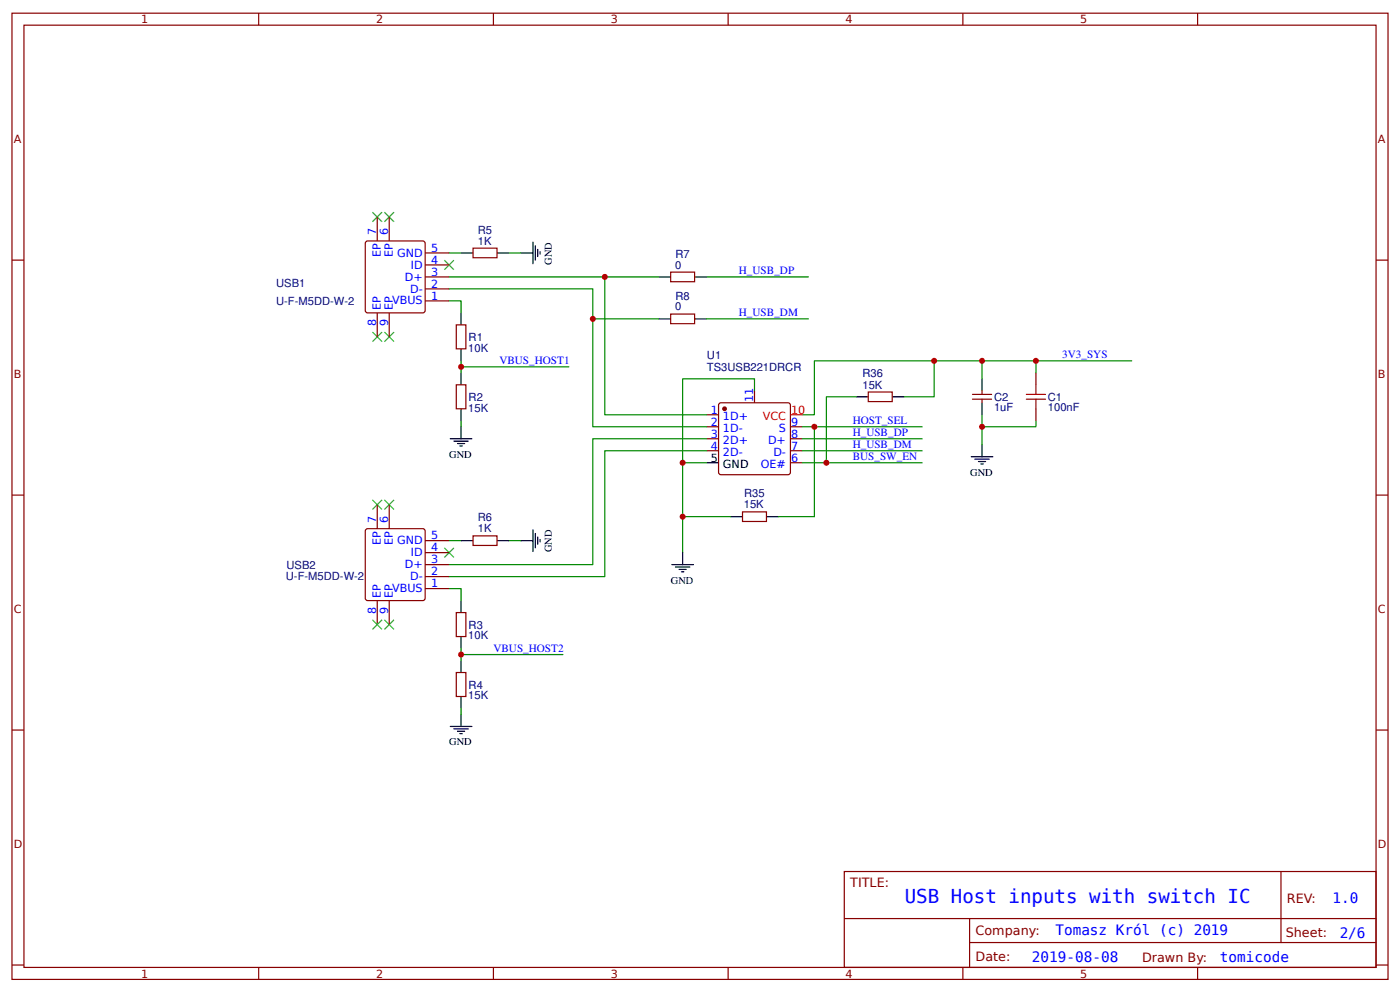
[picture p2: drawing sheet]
<svg xmlns="http://www.w3.org/2000/svg" width="309mm" height="219mm" viewBox="0 0 309 219" stroke-linecap="round" stroke-linejoin="round" font-family="sans-serif">
<g fill="none" stroke="#800" stroke-width=".26">
<path d="M2.6 2.9h304.1v213.3h-304.1zM5.3 5.6h298.7v207.9h-298.7zM57.1 2.9v2.7M109 2.9v2.7M160.9 2.9v2.7M212.7 2.9v2.7M264.6 2.9v2.7M2.6 57.4h2.7M80.8 53.4l.4-.2h12.2l.5 .2v15.1l-.2 .5-12.5 .1-.4-.3zM83.3 47.9v5.3M86 47.9v5.3M93.9 58.5h5.3"/>
<path d="M93.9 55.8h5.3M104.5 54.8h5.3v2.1h-5.3zM304 57.4h2.7M83.3 69.1v5.2M86 69.1v5.2M93.9 66.4h5.3M93.9 63.8h5.3M93.9 61.1h5.3M100.8 71.7h2.1v5.3h-2.1zM148.2 69.3h5.3v2.1h-5.3zM148.2 60.1h5.3v2.1h-5.3zM100.8 84.9h2.1v5.3h-2.1z"/>
<path d="M156.1 91.5h2.6M156.1 94.2h2.6M156.1 96.8h2.6M156.1 99.5h2.6M159 89l15.1-.1 .5 .3v15l-.2 .5-15.1 .1-.5-.3-.1-15.1zM166.7 86.3v2.6M174.6 94.2h2.7M174.6 96.8h2.7M174.6 99.5h2.7M191.8 86.5h5.3v2.1h-5.3zM214.8 87h4.3M214.8 88.1h4.3"/>
<path d="M217 86.3v.7M217 88.1v.8M228.9 82.3v2.6M228.9 90.2v2.7M2.6 109.3h2.7M81 116.8l12.4-.1 .5 .2v15.1l-.2 .5-12.5 .1-.4-.3-.1-15.1zM83.3 111.4v5.3M86 111.4v5.3M93.9 119.3h5.3M104.5 118.3h5.3v2.1h-5.3zM164 113h5.3v2.1h-5.3zM174.6 102.1h2.7"/>
<path d="M304 109.3h2.7M83.3 132.6v5.2M86 132.6v5.2M93.9 129.9h5.3M93.9 127.3h5.3M93.9 124.6h5.3M93.9 122h5.3M100.8 135.2h2.1v5.3h-2.1zM100.8 148.4h2.1v5.3h-2.1zM2.6 161.1h2.7M304 161.1h2.7M186.5 192.4h117.5v21.1h-117.5z"/>
<path d="M283 192.4v15.6M2.6 213h2.7M57.1 213.5v2.7M109 213.5v2.7M160.9 213.5v2.7M186.6 202.7h117.3M212.7 213.5v2.7M214.2 208h89.7M214.2 202.7v10.6M264.6 213.5v2.7M304 213h2.7"/>
</g>
<g fill="none" stroke="#080" stroke-width=".26">
<path d="M99.2 55.8h2.7M112.4 55.8h2.7M99.2 66.4h2.7v2.7M99.2 61.1h34.4v30.4h22.5M99.2 63.8h31.8v30.4h25.1M101.9 79.6v2.7M131 70.4h14.5M133.6 61.1h11.9M156.1 61.1h22.5M156.1 70.4h22.5M206.4 79.6v8h-6.6M217 79.6v4"/>
<path d="M228.9 79.6h21.1M101.9 81h23.8M101.9 92.9v1.3M156.1 99.5h-22.5v27.8h-34.4M156.1 96.8h-25.1v27.8h-31.8M166.7 86.3v-2.7h-15.9v18.5M177.3 99.5h26.4M177.3 96.8h26.4M177.3 94.2h26.4M179.9 94.2v19.8h-7.9M189.2 87.6h-6.6v14.5M217 91.5v6.7"/>
<path d="M228.9 92.9v1.3h-11.9M228.9 82.3v-2.7h-49v11.9h-2.6M99.2 119.3h2.7M112.4 119.3h2.7M150.8 114h10.6M156.1 102.1h-5.3v19.9M177.3 102.1h26.4M99.2 129.9h2.7v2.7M101.9 143.1v2.7M101.9 156.4v1.3M101.9 144.5h22.5"/>
</g>
<g fill="none" stroke="#000" stroke-width=".26">
<path d="M101.9 55.8h2.6M109.8 55.8h2.6M115.1 55.8h2.6M117.7 53.4v4.8M118.3 54.2v3.2M118.8 55v1.6M119.3 55.6v.5M101.9 69.1v2.6M101.9 77v2.6M145.5 70.4h2.7M145.5 61.1h2.7M153.5 70.4h2.6"/>
<path d="M153.5 61.1h2.6M99.5 96.8h4.7M100.3 97.4h3.2M101.1 97.9h1.6M101.6 98.4h.5M101.9 82.3v2.6M101.9 90.2v2.7M101.9 94.2v2.6M189.2 87.6h2.6M197.1 87.6h2.7M217 83.6v2.7M217 88.9v2.6"/>
<path d="M217 98.2v2.6M101.9 119.3h2.6M109.8 119.3h2.6M115.1 119.3h2.6M117.7 116.9v4.8M118.3 117.7v3.2M118.8 118.5v1.6M119.3 119.1v.5M156.1 102.1h2.6M161.4 114h2.6M169.3 114h2.7M214.6 100.8h4.7"/>
<path d="M215.4 101.3h3.1M216.2 101.9h1.6M216.7 102.4h.5M101.9 132.6v2.6M148.4 124.6h4.8M149.2 125.1h3.2M150 125.7h1.6M150.5 126.2h.6M150.8 122v2.6M101.9 140.5v2.6M101.9 145.8v2.6M101.9 153.7v2.7"/>
<path d="M101.9 157.7v2.6M99.5 160.3h4.7M100.3 160.9h3.2M101.1 161.4h1.6M101.6 161.9h.5"/>
</g>
<circle cx="160.1" cy="90.2" r=".4" fill="#800" stroke="#800" stroke-width=".26"/>
<path d="M174.6 91.5h2.7" fill="none" stroke="#f00" stroke-width=".26"/>
<path d="M226.7 87h4.3M226.7 88.1h4.3M228.9 84.9v2.1M228.9 88.1v2.1" fill="none" stroke="#a00000" stroke-width=".26"/>
<g fill="#000" stroke="#3c3" stroke-width=".26">
<path d="M82.3 46.8l2.1 2.1zM84.4 46.8l-2.1 2.1z"/>
<path d="M84.9 46.8l2.1 2.1zM87 46.8l-2.1 2.1z"/>
<path d="M98.2 57.4l2.1 2.1zM100.3 57.4l-2.1 2.1z"/>
<path d="M82.3 73.3l2.1 2.1zM84.4 73.3l-2.1 2.1z"/>
<path d="M84.9 73.3l2.1 2.1zM87 73.3l-2.1 2.1z"/>
<path d="M82.3 110.3l2.1 2.1zM84.4 110.3l-2.1 2.1z"/>
<path d="M84.9 110.3l2.1 2.1zM87 110.3l-2.1 2.1z"/>
<path d="M82.3 136.8l2.1 2.1zM84.4 136.8l-2.1 2.1z"/>
<path d="M84.9 136.8l2.1 2.1zM87 136.8l-2.1 2.1z"/>
<path d="M98.2 120.9l2.1 2.1zM100.3 120.9l-2.1 2.1z"/>
</g>
<g fill="#c00">
<circle cx="206.4" cy="79.6" r=".66"/>
<circle cx="150.8" cy="114" r=".66"/>
<circle cx="150.8" cy="102.1" r=".66"/>
<circle cx="133.6" cy="61.1" r=".66"/>
<circle cx="217" cy="94.2" r=".66"/>
<circle cx="101.9" cy="81" r=".66"/>
<circle cx="131" cy="70.4" r=".66"/>
<circle cx="179.9" cy="94.2" r=".66"/>
<circle cx="228.9" cy="79.6" r=".66"/>
<circle cx="217" cy="79.6" r=".66"/>
<circle cx="182.6" cy="102.1" r=".66"/>
<circle cx="101.9" cy="144.5" r=".66"/>
</g>
<text font-size="4.2" fill="#00f" x="199.9" y="199.4">USB Host inputs with switch IC</text>
<g font-size="3.2" fill="#00f">
<text x="294.4" y="199.3">1.0</text>
<text x="233.2" y="206.5">Tomasz Król (c) 2019</text>
<text x="296" y="207">2/6</text>
<text x="228" y="212.3">2019-08-08</text>
<text x="269.5" y="212.3">tomicode</text>
</g>
<g font-size="2.8" fill="#800">
<text x="187.9" y="195.8">TITLE:</text>
<text x="284.3" y="199.3">REV:</text>
<text x="215.5" y="206.4">Company:</text>
<text x="284.1" y="206.9">Sheet:</text>
<text x="215.5" y="212.2">Date:</text>
<text x="252.3" y="212.3">Drawn By:</text>
</g>
<g font-size="2.5" fill="#800">
<text x="31.2" y="5.2">1</text>
<text x="83.1" y="5.2">2</text>
<text x="134.9" y="5.2">3</text>
<text x="186.8" y="5.2">4</text>
<text x="238.7" y="5.2">5</text>
<text x="3" y="31.5">A</text>
<text x="304.4" y="31.5">A</text>
<text x="3" y="83.3">B</text>
<text x="304.4" y="83.3">B</text>
<text x="3" y="135.2">C</text>
<text x="304.4" y="135.2">C</text>
<text x="3" y="187.1">D</text>
<text x="304.4" y="187.1">D</text>
<text x="31.2" y="215.8">1</text>
<text x="83.1" y="215.8">2</text>
<text x="134.9" y="215.8">3</text>
<text x="186.8" y="215.8">4</text>
<text x="238.7" y="215.8">5</text>
</g>
<g font-size="2.5" fill="#00f">
<text x="83.1" y="51.9" transform="rotate(-90 83.1 51.9)">7</text>
<text x="85.7" y="51.9" transform="rotate(-90 85.7 51.9)">6</text>
<text x="84.1" y="56.8" transform="rotate(-90 84.1 56.8)">EP</text>
<text x="86.8" y="56.8" transform="rotate(-90 86.8 56.8)">EP</text>
<text x="87.7" y="56.6">GND</text>
<text x="90.8" y="59.3">ID</text>
<text x="95.2" y="58.2">4</text>
<text x="95.2" y="55.6">5</text>
<text x="89.4" y="61.9">D+</text>
<text x="90.6" y="64.6">D-</text>
<text x="95.2" y="63.5">2</text>
<text x="95.2" y="60.9">3</text>
<text x="163.2" y="60.5">H_USB_DP</text>
<text x="83.1" y="72" transform="rotate(-90 83.1 72)">8</text>
<text x="84.1" y="68.5" transform="rotate(-90 84.1 68.5)">EP</text>
<text x="85.7" y="72" transform="rotate(-90 85.7 72)">9</text>
<text x="86.6" y="67.2">VBUS</text>
<text x="86.8" y="68.5" transform="rotate(-90 86.8 68.5)">EP</text>
<text x="95.2" y="66.1">1</text>
<text x="163.2" y="69.7">H_USB_DM</text>
<text x="110.3" y="80.3">VBUS_HOST1</text>
<text x="234.7" y="79">3V3_SYS</text>
<text x="166.4" y="88.8" transform="rotate(-90 166.4 88.8)">11</text>
<text x="157" y="91.3">1</text>
<text x="157" y="93.9">2</text>
<text x="159.7" y="92.6">1D+</text>
<text x="159.7" y="95.2">1D-</text>
<text x="172.1" y="95.2">S</text>
<text x="174.8" y="93.9">9</text>
<text x="188.4" y="93.5">HOST_SEL</text>
<text x="157" y="96.6">3</text>
<text x="157" y="99.2">4</text>
<text x="159.7" y="97.9">2D+</text>
<text x="159.7" y="100.5">2D-</text>
<text x="169.7" y="97.9">D+</text>
<text x="170.9" y="100.5">D-</text>
<text x="174.8" y="99.2">7</text>
<text x="174.8" y="96.6">8</text>
<text x="174.8" y="101.9">6</text>
<text x="188.4" y="101.5">BUS_SW_EN</text>
<text x="188.4" y="98.8">H_USB_DM</text>
<text x="188.4" y="96.2">H_USB_DP</text>
<text x="168.1" y="103.2">OE#</text>
<text x="83.1" y="115.4" transform="rotate(-90 83.1 115.4)">7</text>
<text x="85.7" y="115.4" transform="rotate(-90 85.7 115.4)">6</text>
<text x="95.2" y="119.1">5</text>
<text x="84.1" y="120.3" transform="rotate(-90 84.1 120.3)">EP</text>
<text x="86.8" y="120.3" transform="rotate(-90 86.8 120.3)">EP</text>
<text x="87.7" y="120.1">GND</text>
<text x="89.4" y="125.4">D+</text>
<text x="90.8" y="122.8">ID</text>
<text x="95.2" y="124.4">3</text>
<text x="95.2" y="121.7">4</text>
<text x="86.6" y="130.7">VBUS</text>
<text x="90.6" y="128.1">D-</text>
<text x="95.2" y="129.6">1</text>
<text x="95.2" y="127">2</text>
<text x="83.1" y="135.5" transform="rotate(-90 83.1 135.5)">8</text>
<text x="84.1" y="132" transform="rotate(-90 84.1 132)">EP</text>
<text x="85.7" y="135.5" transform="rotate(-90 85.7 135.5)">9</text>
<text x="86.8" y="132" transform="rotate(-90 86.8 132)">EP</text>
<text x="109" y="143.8">VBUS_HOST2</text>
</g>
<g font-size="2.5" fill="#000080">
<text x="105.6" y="54">1K</text>
<text x="105.6" y="51.6">R5</text>
<text x="149.1" y="59.3">0</text>
<text x="149.2" y="56.9">R7</text>
<text x="61" y="63.4">USB1</text>
<text x="61" y="67.4">U-F-M5DD-W-2</text>
<text x="149.1" y="68.5">0</text>
<text x="149.2" y="66.1">R8</text>
<text x="103.5" y="77.6">10K</text>
<text x="103.5" y="75.2">R1</text>
<text x="156.2" y="81.9">TS3USB221DRCR</text>
<text x="156.2" y="79.3">U1</text>
<text x="190.5" y="83.2">R36</text>
<text x="103.5" y="88.5">R2</text>
<text x="190.5" y="85.9">15K</text>
<text x="219.6" y="88.4">C2</text>
<text x="231.5" y="88.4">C1</text>
<text x="103.5" y="90.8">15K</text>
<text x="219.6" y="90.8">1uF</text>
<text x="231.5" y="90.8">100nF</text>
<text x="164.3" y="112.2">15K</text>
<text x="164.4" y="109.8">R35</text>
<text x="105.6" y="117.5">1K</text>
<text x="105.6" y="115.1">R6</text>
<text x="63.3" y="125.5">USB2</text>
<text x="63.2" y="127.9">U-F-M5DD-W-2</text>
<text x="103.5" y="141.1">10K</text>
<text x="103.5" y="138.7">R3</text>
<text x="103.5" y="154.3">15K</text>
<text x="103.5" y="152">R4</text>
</g>
<g font-size="2.5" fill="#f00">
<text x="168.5" y="92.6">VCC</text>
<text x="174.8" y="91.3">10</text>
</g>
<g font-size="2.5">
<text x="157" y="101.9">5</text>
<text x="159.7" y="103.2">GND</text>
</g>
<g font-size="2.3">
<text x="121.9" y="58.4" transform="rotate(-90 121.9 58.4)">GND</text>
<text x="99.3" y="101">GND</text>
<text x="214.4" y="105">GND</text>
<text x="121.9" y="121.9" transform="rotate(-90 121.9 121.9)">GND</text>
<text x="148.2" y="128.8">GND</text>
<text x="99.3" y="164.5">GND</text>
</g>
</svg>
